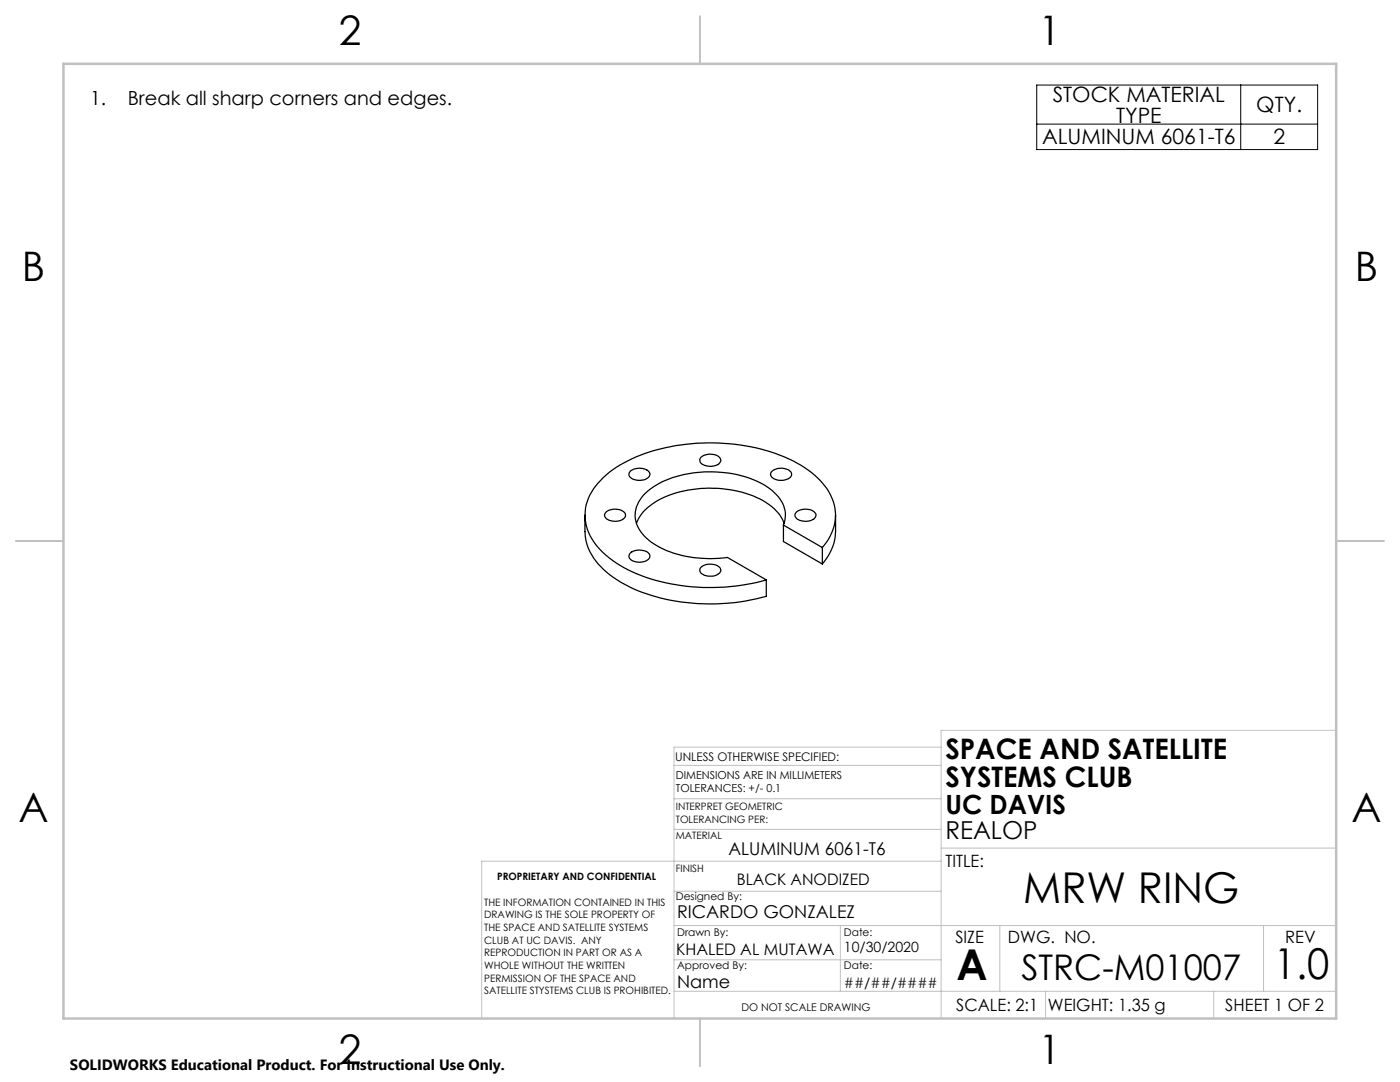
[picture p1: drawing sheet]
<svg xmlns="http://www.w3.org/2000/svg" width="279mm" height="216mm" viewBox="0 0 279 216" stroke-linecap="round" stroke-linejoin="round" font-family="sans-serif">
<path d="M206.9 17h56.1v12.8h-56.1zM247.6 17v12.8M206.9 24.8h56.1" fill="none" stroke="#000" stroke-width=".2"/>
<g fill="none" stroke="#c0c0c0" stroke-width=".2">
<path d="M134.5 159.4h53.3M134.5 152.7h53.3M187.8 149.1h-53.3v54.1M266.7 145.7h-78.9v57.5M134.5 177.8h53.3M134.5 165.5h53.3M187.8 169.2h78.9M187.8 171.8h-91.7v31.4M134.5 197.8h132.2M134.5 184.7h132.2M134.5 191.5h53.3M167.7 184.7v13.1"/>
<path d="M199.5 184.7v13.1M208.7 197.8v5.4M242.2 197.8v5.4M252.2 184.7v13.1"/>
</g>
<path d="M139.7 3.2v9.5M3.1 107.9h9.6M266.7 107.9h9.5M139.7 203.2v9.6" fill="none" stroke="#c0c0c0" stroke-width=".25"/>
<path d="M12.7 12.7h254v190.5h-254z" fill="none" stroke="#c0c0c0" stroke-width=".5"/>
<g fill="none" stroke="#000" stroke-width=".25">
<path d="M125.8 94.1a2.88 2.88 0 0 1 3.8 .2 1.21 1.21 0 0 1-1.3 1.5 2.36 2.36 0 0 1-2.8-1zM139.9 91.2a2.89 2.89 0 0 1 3.9 .3 1.11 1.11 0 0 1-1.1 1.4 3 3 0 0 1-2.9-.6l-.1-.6zM154.1 94a2.84 2.84 0 0 1 3.8 .3 1.09 1.09 0 0 1-1.1 1.4 2.57 2.57 0 0 1-3-.8v-.6zM116.7 102.8v3.3a10.8 10.8 0 0 0 4.3 8 30 30 0 0 0 17 6.2 41.2 41.2 0 0 0 14.9-1.3v-3.3M121 102.2a2.94 2.94 0 0 1 3.8 .2 1.29 1.29 0 0 1-1.4 1.6 2.23 2.23 0 0 1-2.7-1.1zM125.7 110.4a2.92 2.92 0 0 1 3.9 .1 1.14 1.14 0 0 1-1.2 1.6 2.5 2.5 0 0 1-2.9-1zM127 104.4a10.4 10.4 0 0 1 6.5-5.6 23.7 23.7 0 0 1 18.8 1.1 9.1 9.1 0 0 1 4.2 4.5M139.9 113.1a2.94 2.94 0 0 1 3.9 .3 1.13 1.13 0 0 1-1.1 1.5 2.65 2.65 0 0 1-3-.9v-.5zM156.4 104.8a5.8 5.8 0 0 0-2-6.6 18.7 18.7 0 0 0-12.1-4 20.1 20.1 0 0 0-13 3.8 5.8 5.8 0 0 0-.3 9.4 19.2 19.2 0 0 0 12.8 4.1l3.4-.3 7.7 4.5M156.4 104.8l7.7 4.5M156.4 104.8v3.3l7.7 4.4M159 102.2a2.94 2.94 0 0 1 3.8 .2 1.29 1.29 0 0 1-1.4 1.6 2.25 2.25 0 0 1-2.8-1.1z"/>
<path d="M164.1 109.3a9.3 9.3 0 0 0-.4-13.4 25.1 25.1 0 0 0-12.9-6.5 40.6 40.6 0 0 0-24.7 2.1 16.9 16.9 0 0 0-8.7 7.9 9.6 9.6 0 0 0 3 10.9 28.4 28.4 0 0 0 15.5 6.5 41.1 41.1 0 0 0 17-1.1M164.1 109.3v3.2M166.8 102.8v3.3a10 10 0 0 1-2.7 6.4"/>
</g>
<g font-size="8.5">
<text x="204.2" y="180.2">MRW RING</text>
<text x="190.9" y="195.5">A</text>
<text x="254.2" y="195.4">1.0</text>
</g>
<g font-size="8.1">
<text x="67.6" y="8.9">2</text>
<text x="207.3" y="8.9">1</text>
<text x="4.4" y="56.2">B</text>
<text x="270.4" y="56.2">B</text>
<text x="3.7" y="164.1">A</text>
<text x="269.7" y="164.1">A</text>
<text x="67.6" y="212.4">2</text>
<text x="207.3" y="212.4">1</text>
</g>
<text font-size="7.1" x="203.8" y="195.5">STRC-M01007</text>
<g font-size="5.6">
<text x="188.7" y="151.5">SPACE AND SATELLITE</text>
<text x="188.7" y="157.1">SYSTEMS CLUB</text>
</g>
<text font-size="5.3" x="188.7" y="162.5">UC DAVIS</text>
<text font-size="4.9" x="188.7" y="167.5">REALOP</text>
<g font-size="4.2">
<text x="210.1" y="20.3">STOCK MATERIAL</text>
<text x="250.7" y="22.4">QTY.</text>
<text x="208" y="28.8">ALUMINUM 6061-T6</text>
<text x="222.7" y="24.5">TYPE</text>
<text x="254.1" y="28.8">2</text>
</g>
<g font-size="3.9">
<text x="18" y="20.9">1.</text>
<text x="25.5" y="20.9">Break all sharp corners and edges.</text>
</g>
<g font-size="3.5">
<text x="145.4" y="170.7">ALUMINUM 6061-T6</text>
<text x="135.1" y="183.3">RICARDO GONZALEZ</text>
<text x="135.1" y="197.2">Name</text>
</g>
<g font-size="3.4">
<text x="188.7" y="172.9">TITLE:</text>
<text x="190.7" y="188.1">SIZE</text>
<text x="201.1" y="188.1">DWG. NO.</text>
<text x="256.5" y="188.2">REV</text>
<text x="190.8" y="201.7">SCALE: 2:1</text>
<text x="209.1" y="201.7">WEIGHT: 1.35 g</text>
<text x="244.5" y="201.7">SHEET 1 OF 2</text>
</g>
<g font-size="3.2">
<text x="147" y="176.5">BLACK ANODIZED</text>
<text x="134.9" y="190.6">KHALED AL MUTAWA</text>
</g>
<text font-size="3" x="14" y="213.5">SOLIDWORKS Educational Product. For Instructional Use Only.</text>
<g font-size="2.8">
<text x="168.4" y="189.9">10/30/2020</text>
<text x="168.4" y="197.2">##/##/####</text>
</g>
<text font-size="2.4" x="134.7" y="151.8">UNLESS OTHERWISE SPECIFIED:</text>
<g font-size="2.2">
<text x="134.9" y="155.4">DIMENSIONS ARE IN MILLIMETERS</text>
<text x="134.9" y="158">TOLERANCES: +/- 0.1</text>
</g>
<g font-size="2.1">
<text x="134.9" y="179.7">Designed By:</text>
<text x="135.1" y="186.8">Drawn By:</text>
<text x="168.4" y="186.8">Date:</text>
<text x="135.1" y="193.4">Approved By:</text>
<text x="168.4" y="193.4">Date:</text>
<text x="148" y="201.7">DO NOT SCALE DRAWING</text>
</g>
<g font-size="2">
<text x="134.9" y="161.6">INTERPRET GEOMETRIC</text>
<text x="134.9" y="167.5">MATERIAL</text>
<text x="134.9" y="164.1">TOLERANCING PER:</text>
<text x="134.9" y="174">FINISH</text>
<text x="99.2" y="175.6">PROPRIETARY AND CONFIDENTIAL</text>
<text x="96.6" y="180.7">THE INFORMATION CONTAINED IN THIS</text>
<text x="96.6" y="183.2">DRAWING IS THE SOLE PROPERTY OF</text>
<text x="96.6" y="185.8">THE SPACE AND SATELLITE SYSTEMS</text>
<text x="96.6" y="188.3">CLUB AT UC DAVIS. ANY</text>
<text x="96.6" y="190.8">REPRODUCTION IN PART OR AS A</text>
<text x="96.6" y="193.3">WHOLE WITHOUT THE WRITTEN</text>
<text x="96.6" y="195.9">PERMISSION OF THE SPACE AND</text>
<text x="96.6" y="198.4">SATELLITE STYSTEMS CLUB IS PROHIBITED.</text>
</g>
</svg>
